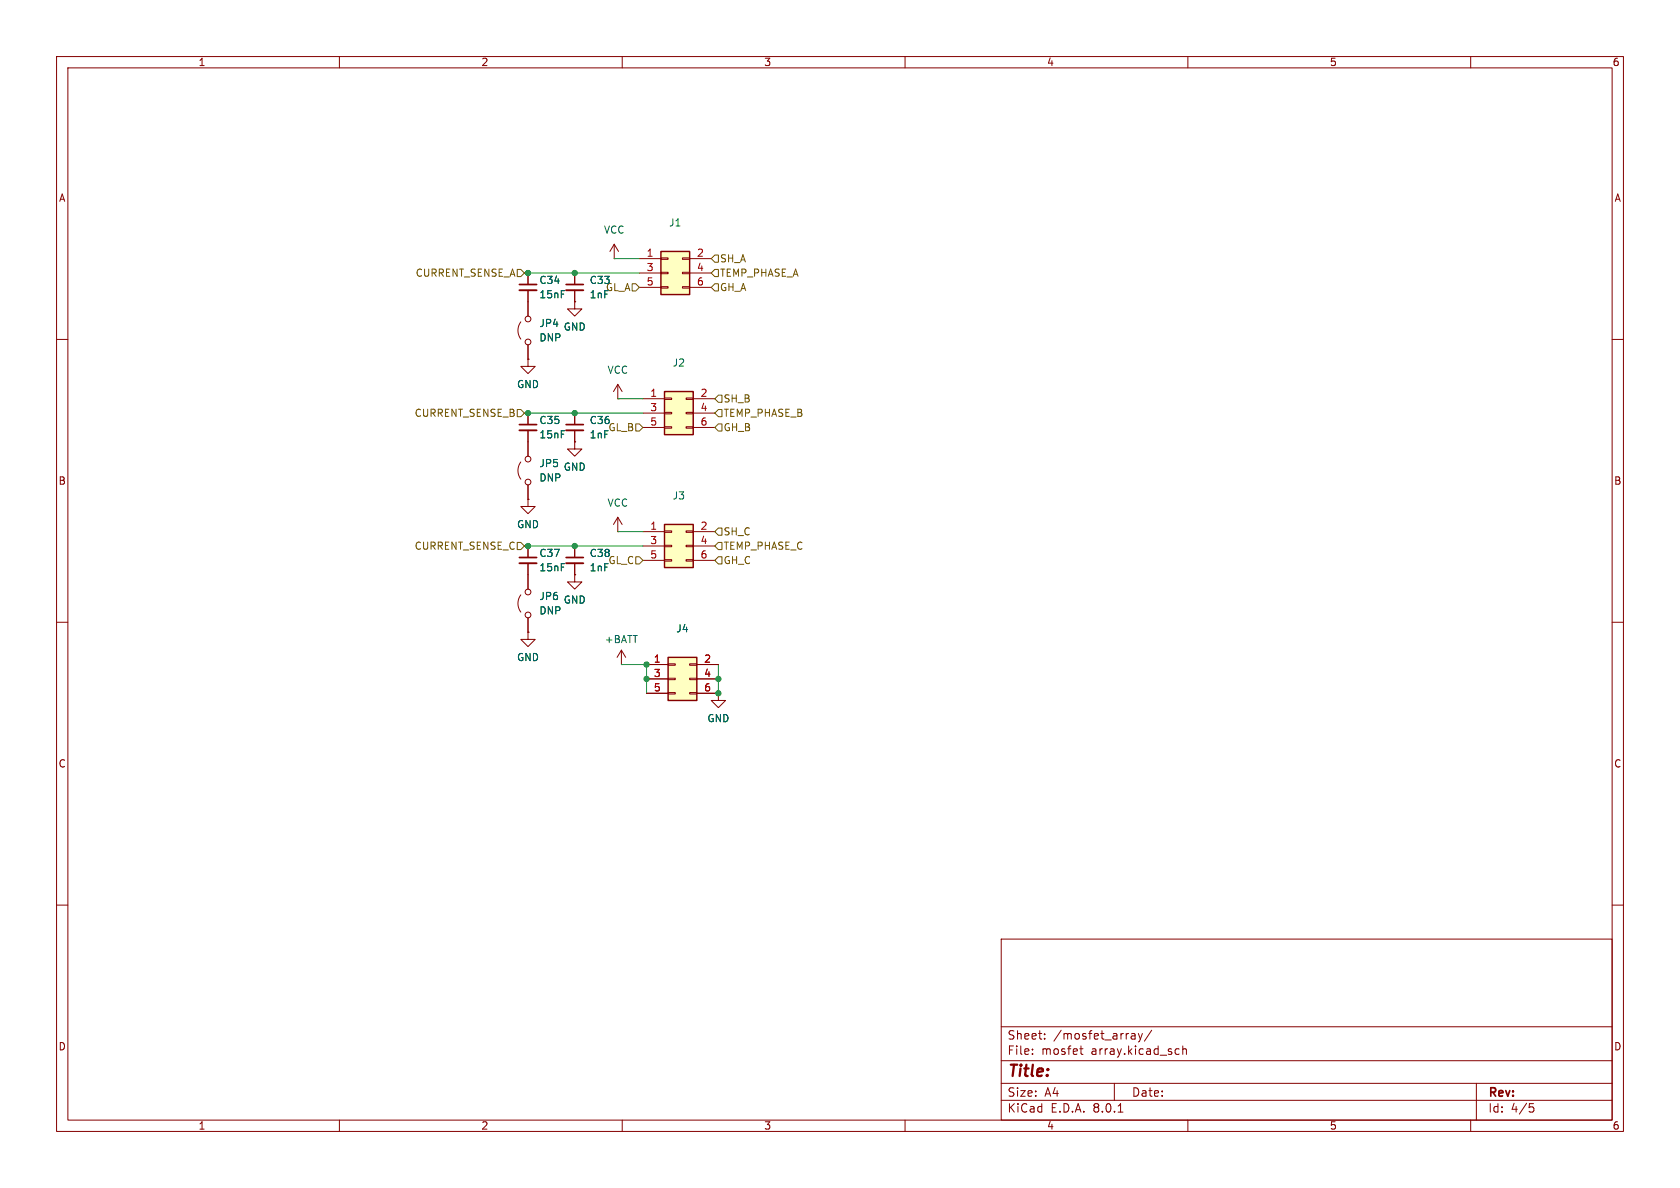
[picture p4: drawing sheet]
<svg xmlns="http://www.w3.org/2000/svg" width="297mm" height="210mm" viewBox="0 0 297 210" stroke-linecap="round" stroke-linejoin="round" font-family="sans-serif">
<g fill="none" stroke="#840000" stroke-width=".18">
<path d="M10 10h277v190h-277zM12 12h273v186h-273zM60 10v2M110 10v2M160 10v2M210 10v2M260 10v2M10 60h2M108.6 45.7h.1M108.6 43.2l-.8 1.3M108.6 43.2v2.5M108.6 43.2l.7 1.3"/>
<path d="M285 60h2M101.6 73v2.1M101.6 76.1v2M101.6 96.5v2.1M101.6 99.6v2M10 110h2M285 110h2M10 160h2M285 160h2M177 166h108v32h-108zM60 198v2M110 198v2"/>
<path d="M160 198v2M177 194.5h108M177 191.5h108M177 187.5h108M177 181.5h108M182.5 186.3v.1M182.5 185.5v.1M184.7 183.6v.1M184.7 182.8v.1M190.9 185.4h.6M191.1 184.9v1.3l.4 .2M197 191.5v3"/>
<path d="M197.7 196.6h.8M200.2 182.7h.3l.2 .2v.8M200.7 183.6l-.5 .1M200.7 183.1h-.5M201.2 182.7l.4 1M201.6 183.7l-.1 .4-.3 .1M202 182.7l-.4 1M203.6 182.1l-1.3 2M208 185.4l.5 .1M208.5 186.3l-.5 .1M209.1 185.5l.2-.1 .4 .1v.9M209.1 184.9v1.5"/>
<path d="M210 198v2M260 198v2M261 191.5v6.5M270.4 195.1h.7M270.5 195.7h.4l.3 .3-.2 .5-.5 .1"/>
</g>
<path d="M100.1 76.1h3M100.1 99.6h3" fill="none" stroke="#840000" stroke-width=".33"/>
<path d="M100.1 75.1h3M100.1 98.6h3" fill="none" stroke="#840000" stroke-width=".3"/>
<path d="M117.5 92.7h5.1v7.6h-5.1z" fill="#ffffc2"/>
<g fill="none" stroke="#840000" stroke-width=".18">
<path d="M93.3 48.3v2M93.3 51.3v2M101.6 48.3v2M101.6 51.3v2M93.3 88.3v1.2h-1.2l1.2 1.3 1.3-1.3h-1.3M93.3 88.3h.1M93.3 96.5v2.1M93.3 99.6v4.5M113.7 94h3.8M113.7 96.5h3.8M113.7 99.1h3.8M117.5 98.9h1.2v.3h-1.2z"/>
<path d="M117.5 96.4h1.2v.2h-1.2zM117.5 93.9h1.2v.2h-1.2zM121.3 98.9h1.3v.3h-1.3zM121.3 96.4h1.3v.2h-1.3zM121.3 93.9h1.3v.2h-1.3zM122.6 94h3.8M122.6 96.5h3.8M122.6 99.1h3.8M92.1 105.2a2.54 2.54 0 0 0 0 3M93.3 111.8v1.2h-1.2l1.2 1.3 1.3-1.3h-1.3M93.3 111.8h.1M93.3 109.2v2.6"/>
<path d="M101.6 101.6v1.3h-1.3l1.3 1.2 1.3-1.2h-1.3M101.6 101.6h.1M109.9 117.5h.1M109.9 114.9l-.8 1.3M109.9 114.9v2.6M109.9 114.9l.7 1.3"/>
<circle cx="93.3" cy="104.6" r=".51"/>
<circle cx="93.3" cy="108.7" r=".51"/>
</g>
<path d="M117.5 92.7h5.1v7.6h-5.1z" fill="none" stroke="#840000" stroke-width=".25"/>
<path d="M91.8 51.3h3.1M100.1 51.3h3M91.8 99.6h3.1" fill="none" stroke="#840000" stroke-width=".33"/>
<path d="M91.8 50.3h3.1M100.1 50.3h3M91.8 98.6h3.1" fill="none" stroke="#840000" stroke-width=".3"/>
<path d="M118.1 116.2h5.1v7.6h-5.1z" fill="#ffffc2"/>
<g fill="none" stroke="#840000" stroke-width=".18">
<path d="M101.6 53.3v1.3h-1.3l1.3 1.3 1.3-1.3h-1.3M101.6 53.3h.1M114.3 117.5h3.8M118.1 119.9h1.3v.2h-1.3zM118.1 117.3h1.3v.3h-1.3zM121.9 119.9h1.3v.2h-1.3zM121.9 117.3h1.3v.3h-1.3zM123.2 117.5h3.8M114.3 120h3.8M114.3 122.6h3.8M118.1 122.4h1.3v.3h-1.3zM121.9 122.4h1.3v.3h-1.3z"/>
<path d="M123.2 120h3.8M123.2 122.6h3.8"/>
</g>
<path d="M118.1 116.2h5.1v7.6h-5.1z" fill="none" stroke="#840000" stroke-width=".25"/>
<path d="M116.8 44.5h5.1v7.6h-5.1z" fill="#ffffc2"/>
<g fill="none" stroke="#840000" stroke-width=".18">
<path d="M92.1 56.9a2.54 2.54 0 0 0 0 3M93.3 53.3v2.6M113 45.7h3.8M113 48.3h3.8M113 50.8h3.8M116.8 50.7h1.3v.2h-1.3zM116.8 48.1h1.3v.3h-1.3zM116.8 45.6h1.3v.2h-1.3zM120.6 50.7h1.3v.2h-1.3zM120.6 48.1h1.3v.3h-1.3zM120.6 45.6h1.3v.2h-1.3zM121.9 45.7h3.8"/>
<path d="M121.9 48.3h3.8M121.9 50.8h3.8M93.3 61v2.5M101.6 78.1v1.3h-1.3l1.3 1.2 1.3-1.2h-1.3M101.6 78.1h.1M127 122.6v1.2h-1.3l1.3 1.3 1.3-1.3h-1.3M127 122.6h.1"/>
<circle cx="93.3" cy="56.4" r=".51"/>
<circle cx="93.3" cy="60.5" r=".51"/>
</g>
<path d="M116.8 44.5h5.1v7.6h-5.1z" fill="none" stroke="#840000" stroke-width=".25"/>
<path d="M117.5 69.2h5.1v7.6h-5.1z" fill="#ffffc2"/>
<g fill="none" stroke="#840000" stroke-width=".18">
<path d="M93.3 48.3v2M93.3 51.3v4.6M101.6 53.3h.1M101.6 48.3v2M101.6 51.3v2M93.3 63.5v1.3h-1.2l1.2 1.2 1.3-1.2h-1.3M93.3 63.5h.1M93.3 61v2.5M93.3 73v2.1M93.3 76.1v4.5M101.6 78.1h.1M101.6 73v2.1"/>
<path d="M101.6 76.1v2M109.2 70.5h.1M109.2 67.9l-.7 1.3M109.2 67.9v2.6M109.2 67.9l.8 1.3M113.7 70.5h3.8M113.7 73h3.8M113.7 75.6h3.8M117.5 75.4h1.2v.3h-1.2zM117.5 72.9h1.2v.3h-1.2zM117.5 70.4h1.2v.2h-1.2zM121.3 75.4h1.3v.3h-1.3z"/>
<path d="M121.3 72.9h1.3v.3h-1.3zM121.3 70.4h1.3v.2h-1.3zM122.6 70.5h3.8M122.6 73h3.8M122.6 75.6h3.8M92.1 81.7a2.54 2.54 0 0 0 0 3M93.3 88.3h.1M93.3 85.7v2.6M93.3 96.5v2.1M93.3 99.6v4.5M101.6 96.5v2.1M101.6 99.6v2"/>
<path d="M109.2 94h.1M109.2 91.4v2.6M109.2 91.4l-.7 1.3M109.2 91.4l.8 1.3M93.3 111.8h.1M93.3 109.2v2.6M101.6 101.6h.1M114.3 117.5h3.8M123.2 117.5h3.8M114.3 120h3.8M114.3 122.6h3.8M123.2 120h3.8"/>
<path d="M123.2 122.6h3.8M127 122.6h.1"/>
<circle cx="93.3" cy="81.2" r=".51"/>
<circle cx="93.3" cy="85.2" r=".51"/>
</g>
<path d="M117.5 69.2h5.1v7.6h-5.1z" fill="none" stroke="#840000" stroke-width=".25"/>
<path d="M91.8 76.1h3.1" fill="none" stroke="#840000" stroke-width=".33"/>
<path d="M91.8 75.1h3.1" fill="none" stroke="#840000" stroke-width=".3"/>
<g fill="none" stroke="#725600" stroke-width=".18">
<path d="M91.4 47.6h.7l.6 .7-.6 .6h-.7zM111.8 50.2h.6l.6 .6-.6 .6h-.6zM126.4 50.2h.6v1.2h-.6l-.7-.6zM126.4 45.1h.6v1.3h-.6l-.7-.7zM126.4 47.6h.6v1.3h-.6l-.7-.6zM91.4 72.4h.7l.6 .6-.6 .7h-.7zM112.4 74.9h.6l.7 .7-.7 .6h-.6zM126.4 73l.6-.6h.6v1.3h-.6zM127 69.9h.6v1.2h-.6l-.6-.6zM127 74.9h.6v1.3h-.6l-.6-.6zM91.4 95.9h.7l.6 .6-.6 .7h-.7zM112.4 98.4h.6l.7 .7-.7 .6h-.6z"/>
<path d="M126.4 96.5l.6-.6h.6v1.3h-.6zM127 93.3h.6v1.3h-.6l-.6-.6zM127 98.4h.6v1.3h-.6l-.6-.6z"/>
</g>
<path d="M92.7 48.3h20.3M108.6 45.7h4.4M92.7 73h21M109.2 70.5h4.5M92.7 96.5h21M109.2 94h4.5M109.9 117.5h4.4v5.1M127 117.5v5.1" fill="none" stroke="#009600" stroke-width=".18"/>
<g fill="#009600" stroke="#009600" stroke-width=".18">
<circle cx="101.6" cy="96.5" r=".46"/>
<circle cx="114.3" cy="120" r=".46"/>
<circle cx="114.3" cy="117.5" r=".46"/>
<circle cx="127" cy="122.6" r=".46"/>
<circle cx="127" cy="120" r=".46"/>
<circle cx="93.3" cy="96.5" r=".46"/>
<circle cx="93.3" cy="73" r=".46"/>
<circle cx="93.3" cy="48.3" r=".46"/>
<circle cx="101.6" cy="48.3" r=".46"/>
<circle cx="101.6" cy="73" r=".46"/>
</g>
<text font-size="2.8" fill="#840000" x="178" y="190.9">Title:</text>
<g font-size="2.1" fill="#840000">
<text x="178" y="184">Sheet:</text>
<text x="186.2" y="184">/mosfet_array/</text>
<text x="178" y="186.7">File:</text>
<text x="184.1" y="186.7">mosfet</text>
<text x="193" y="186.7">array.kicad_sch</text>
<text x="178" y="196.9">KiCad</text>
<text x="178" y="194.1">Size:</text>
<text x="184.7" y="194.1">A4</text>
<text x="185.7" y="196.9">E.D.A.</text>
<text x="193.3" y="196.9">8.0.1</text>
<text x="200" y="194.1">Date:</text>
<text x="263" y="194.3">Rev:</text>
<text x="263" y="196.9">Id:</text>
<text x="267.1" y="196.9">4/5</text>
</g>
<g font-size="1.8" fill="#840000">
<text x="35" y="11.9">1</text>
<text x="85" y="11.9">2</text>
<text x="135" y="11.9">3</text>
<text x="185" y="11.9">4</text>
<text x="235" y="11.9">5</text>
<text x="285" y="11.9">6</text>
<text x="10.3" y="35.9">A</text>
<text x="285.3" y="35.9">A</text>
<text x="10.3" y="85.9">B</text>
<text x="285.3" y="85.9">B</text>
<text x="10.3" y="135.9">C</text>
<text x="285.3" y="135.9">C</text>
<text x="10.3" y="185.9">D</text>
<text x="285.3" y="185.9">D</text>
<text x="35" y="199.9">1</text>
<text x="85" y="199.9">2</text>
<text x="135" y="199.9">3</text>
<text x="185" y="199.9">4</text>
<text x="235" y="199.9">5</text>
<text x="285" y="199.9">6</text>
</g>
<g font-size="1.8" fill="#006464">
<text x="106.7" y="41.5">VCC</text>
<text x="118.2" y="40.2">J1</text>
<text x="95.3" y="50.4">C34</text>
<text x="95.3" y="52.9">15nF</text>
<text x="104.1" y="52.9">1nF</text>
<text x="104.1" y="50.4">C33</text>
<text x="95.3" y="58">JP4</text>
<text x="99.6" y="58.6">GND</text>
<text x="95.3" y="60.6">DNP</text>
<text x="118.8" y="65">J2</text>
<text x="91.3" y="68.8">GND</text>
<text x="107.3" y="66.3">VCC</text>
<text x="95.3" y="75.2">C35</text>
<text x="95.3" y="77.7">15nF</text>
<text x="104.1" y="77.7">1nF</text>
<text x="104.1" y="75.2">C36</text>
<text x="95.3" y="82.8">JP5</text>
<text x="99.6" y="83.4">GND</text>
<text x="95.3" y="85.3">DNP</text>
<text x="107.3" y="89.8">VCC</text>
<text x="118.8" y="88.5">J3</text>
<text x="91.3" y="93.6">GND</text>
<text x="95.3" y="98.7">C37</text>
<text x="95.3" y="101.2">15nF</text>
<text x="104.1" y="101.2">1nF</text>
<text x="104.1" y="98.7">C38</text>
<text x="95.3" y="106.3">JP6</text>
<text x="99.6" y="106.9">GND</text>
<text x="95.3" y="108.8">DNP</text>
<text x="106.8" y="113.9">+BATT</text>
<text x="119.5" y="112">J4</text>
<text x="91.3" y="117.1">GND</text>
<text x="125" y="127.9">GND</text>
</g>
<g font-size="1.8" fill="#a90000">
<text x="114.2" y="45.5">1</text>
<text x="123.1" y="45.5">2</text>
<text x="114.2" y="48">3</text>
<text x="114.2" y="50.5">5</text>
<text x="123.1" y="48">4</text>
<text x="123.1" y="50.5">6</text>
<text x="114.9" y="70.2">1</text>
<text x="123.8" y="70.2">2</text>
<text x="114.9" y="72.8">3</text>
<text x="114.9" y="75.3">5</text>
<text x="123.8" y="72.8">4</text>
<text x="123.8" y="75.3">6</text>
<text x="114.9" y="93.7">1</text>
<text x="123.8" y="93.7">2</text>
<text x="114.9" y="96.3">3</text>
<text x="114.9" y="98.8">5</text>
<text x="123.8" y="96.3">4</text>
<text x="123.8" y="98.8">6</text>
<text x="115.5" y="117.2">1</text>
<text x="115.5" y="119.8">3</text>
<text x="124.4" y="117.2">2</text>
<text x="124.4" y="119.8">4</text>
<text x="115.5" y="122.3">5</text>
<text x="124.4" y="122.3">6</text>
</g>
<g font-size="1.8" fill="#725600">
<text x="127.2" y="46.6">SH_A</text>
<text x="73.4" y="49.1">CURRENT_SENSE_A</text>
<text x="107" y="51.7">GL_A</text>
<text x="127.2" y="51.7">GH_A</text>
<text x="127.2" y="49.1">TEMP_PHASE_A</text>
<text x="127.8" y="71.3">SH_B</text>
<text x="73.2" y="73.9">CURRENT_SENSE_B</text>
<text x="107.5" y="76.4">GL_B</text>
<text x="127.8" y="76.4">GH_B</text>
<text x="127.8" y="73.9">TEMP_PHASE_B</text>
<text x="127.8" y="94.8">SH_C</text>
<text x="73.2" y="97.4">CURRENT_SENSE_C</text>
<text x="107.5" y="99.9">GL_C</text>
<text x="127.8" y="97.4">TEMP_PHASE_C</text>
<text x="127.8" y="99.9">GH_C</text>
</g>
</svg>
